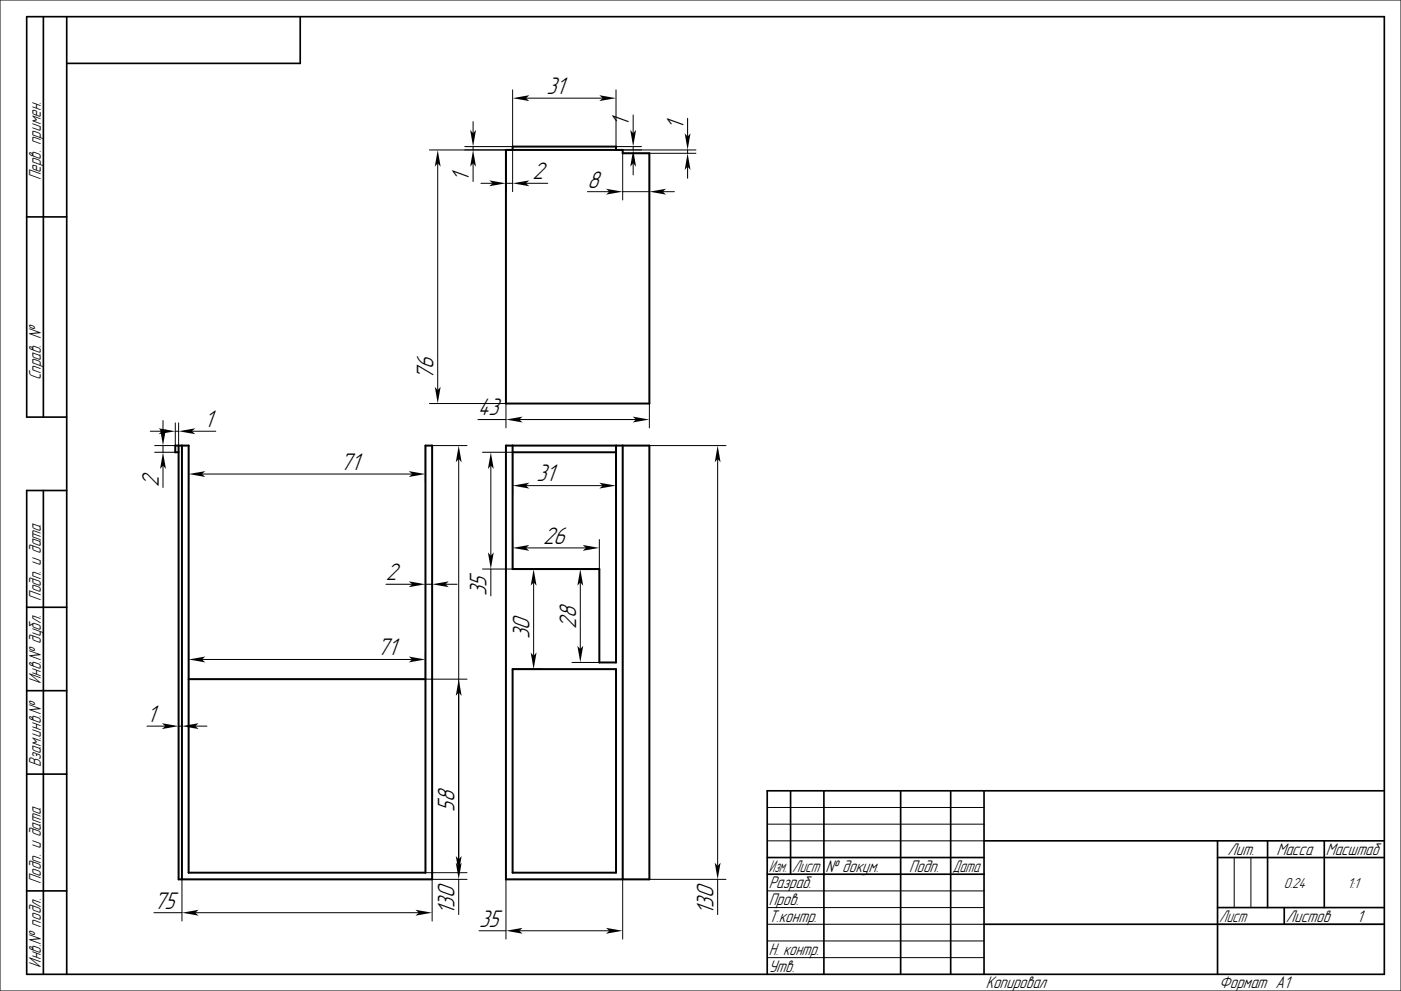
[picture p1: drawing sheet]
<svg xmlns="http://www.w3.org/2000/svg" width="420mm" height="297mm" viewBox="0 0 420 297" stroke-linecap="round" stroke-linejoin="round" font-family="sans-serif">
<g fill="none" stroke="#000" stroke-width=".3">
<path d="M0 0h420v297h-420zM141.8 36.4v3.5M153.7 26.9v17h-14.4M157.7 29.4h23M184.7 26.9v17h7.6M189.8 34.5v5.4M206.1 35.5v5.4M128.7 44.9h25v12.5M131.2 48.9v68M141.8 43.9v1M141.8 48.9v5.5M144.2 54.9h3.5"/>
<path d="M151.7 44.9v12.5M151.7 54.9h2M157.7 54.9h6.5M176.1 57.4h6.6M184.7 44.9h23.9M186.7 57.4h8M189.8 43.9v1M189.8 48.9v3.5M194.7 45.9v14M198.7 57.4h3.5M206.1 44.9v1M206.1 49.9v3.5"/>
<path d="M208.6 45.9h-21.9v14M45 129.2h3.5M46.4 135.5h6.1M48.9 126v3.5M48.9 133.5v2M48.9 139.5v6.6M52.5 126.7v6.8h-6.1M52.5 129.2h1M53.5 126.7v6.8M56.5 133.5v11.1M57.5 129.2h7.2M127.5 133.5v11.1"/>
<path d="M128.7 120.9h23v7.3M129.5 133.5h10.5M137.5 137.5v122M143.3 125.7h8.4M144.6 135.5h9.1v12.5M147.1 139.5v27M155.7 125.7h35M184.7 135.5v12.5M194.7 133.5h22.9M194.7 120.9v7.3M215.1 137.5v122M60.5 142.1h63"/>
<path d="M157.7 145.5h23M115.7 175.1h7.8M127.5 175.1h2M133.5 175.1h3.5M144.6 170.5h17.9M147.1 170.5v8.1M153.7 161.7v8.8M157.7 164.2h18M160 174.5v22M174 174.5v20M179.7 161.7v8.8h-8.2M56.5 195.1v8.4"/>
<path d="M60.5 197.6h63M127.5 195.1v8.4h12.5M171.5 198.5h8.2M44.1 217.6h5.4M53.5 217.6h1M58.5 217.6h3.5M153.7 200.5h8.8M230 252h65M230 242h65M230 247h65M370 257v15M375 257v15"/>
<path d="M46.1 273.5h8.4M54.5 263.5v12.5M58.5 273.5h67M127.5 261.5h12.5M137.5 263.5v10.6M140 263.5h-10.5v12.5M143.6 279h8.1M151.7 263.5v18M155.7 279h27M186.7 263.5v18M194.7 263.5h22.9M215.1 263.5v10.6"/>
<path d="M230 277h65M230 267h65M230 272h65M365 277h50M230 282h65M230 287h65"/>
</g>
<g fill="none" stroke="#000" stroke-width=".5">
<path d="M13 5v120M20 5v287M90 5v14h-70M8 65h12M20 125h-12v-120h407v287h-407v-145h12M13 147v145M8 182h12M8 207h12M8 232h12M237 237v25M247 237v55M270 237v55"/>
<path d="M285 237v55M295 237v55M415 237h-185v55M230 257h65M295 252h120M365 257h50M365 252v40M380 252v20M397 252v20M8 267h12M230 262h65M295 277h120"/>
<path d="M365 272h50M385 272v5"/>
</g>
<path d="M151.7 44.9h35v1h8v75h-43zM153.7 44.9v-1h31v1M53.5 133.5v130h76v-130h-2v128h-71v-128h-4v2h1M54.5 133.5v130M151.7 133.5h43v130h-43zM153.7 133.5v37h26v28h5v-65M153.7 135.5h31M186.7 133.5v130M56.5 203.5h71M153.7 200.5h31v61h-31z" fill="none" stroke="#000" stroke-width=".6"/>
<g fill="#000">
<path d="M140.9 38.9l.9 1 .9-1-.9 5z" fill-rule="evenodd"/>
<path d="M153.7 29.4l5-.9-1 .9 1 .9z" fill-rule="evenodd"/>
<path d="M179.7 28.5l5 .9-5 .9 1-.9z" fill-rule="evenodd"/>
<path d="M188.9 38.9l.9 1 .9-1-.9 5z" fill-rule="evenodd"/>
<path d="M205.3 39.9l.8 1 .9-1-.9 5z" fill-rule="evenodd"/>
<path d="M131.2 44.9l.9 5-.9-1-.9 1z" fill-rule="evenodd"/>
<path d="M141.8 44.9l.9 5-.9-1-.9 1z" fill-rule="evenodd"/>
<path d="M146.7 54.1l5 .8-5 .9 1-.9z" fill-rule="evenodd"/>
<path d="M153.7 54.9l5-.8-1 .8 1 .9z" fill-rule="evenodd"/>
<path d="M181.7 56.6l5 .8-5 .9 1-.9z" fill-rule="evenodd"/>
<path d="M189.8 44.9l.9 5-.9-1-.9 1z" fill-rule="evenodd"/>
<path d="M194.7 57.4l5-.8-1 .8 1 .9z" fill-rule="evenodd"/>
<path d="M206.1 45.9l.9 5-.9-1-.8 1z" fill-rule="evenodd"/>
<path d="M130.3 115.9l.9 1 .9-1-.9 5z" fill-rule="evenodd"/>
<path d="M47.5 128.4l5 .8-5 .9 1-.9z" fill-rule="evenodd"/>
<path d="M48 128.5l.9 1 .8-1-.8 5z" fill-rule="evenodd"/>
<path d="M53.5 129.2l5-.8-1 .8 1 .9z" fill-rule="evenodd"/>
<path d="M137.5 133.5l.9 5-.9-1-.9 1z" fill-rule="evenodd"/>
<path d="M151.7 125.7l5-.8-1 .8 1 .9z" fill-rule="evenodd"/>
<path d="M189.7 124.9l5 .8-5 .9 1-.9z" fill-rule="evenodd"/>
<path d="M215.1 133.5l.9 5-.9-1-.8 1z" fill-rule="evenodd"/>
<path d="M48.9 135.5l.8 5-.8-1-.9 1z" fill-rule="evenodd"/>
<path d="M56.5 142.1l5-.9-1 .9 1 .8z" fill-rule="evenodd"/>
<path d="M122.5 141.2l5 .9-5 .8 1-.8z" fill-rule="evenodd"/>
<path d="M147.1 135.5l.9 5-.9-1-.8 1z" fill-rule="evenodd"/>
<path d="M153.7 145.5l5-.8-1 .8 1 .9z" fill-rule="evenodd"/>
<path d="M179.7 144.7l5 .8-5 .9 1-.9z" fill-rule="evenodd"/>
<path d="M122.5 174.2l5 .9-5 .9 1-.9z" fill-rule="evenodd"/>
<path d="M129.5 175.1l5-.9-1 .9 1 .9z" fill-rule="evenodd"/>
<path d="M146.3 165.5l.8 1 .9-1-.9 5z" fill-rule="evenodd"/>
<path d="M153.7 164.2l5-.9-1 .9 1 .9z" fill-rule="evenodd"/>
<path d="M160 170.5l.9 5-.9-1-.9 1z" fill-rule="evenodd"/>
<path d="M174.7 163.3l5 .9-5 .9 1-.9z" fill-rule="evenodd"/>
<path d="M174 170.5l.8 5-.8-1-.9 1z" fill-rule="evenodd"/>
<path d="M56.5 197.6l5-.8-1 .8 1 .9z" fill-rule="evenodd"/>
<path d="M122.5 196.8l5 .8-5 .9 1-.9z" fill-rule="evenodd"/>
<path d="M159.1 195.5l.9 1 .9-1-.9 5z" fill-rule="evenodd"/>
<path d="M173.1 193.5l.9 1 .8-1-.8 5z" fill-rule="evenodd"/>
<path d="M48.5 216.7l5 .9-5 .9 1-.9z" fill-rule="evenodd"/>
<path d="M54.5 217.6l5-.9-1 .9 1 .9z" fill-rule="evenodd"/>
<path d="M137.5 203.5l.9 5-.9-1-.9 1z" fill-rule="evenodd"/>
<path d="M136.6 258.5l.9 1 .9-1-.9 5z" fill-rule="evenodd"/>
<path d="M136.6 256.5l.9 1 .9-1-.9 5z" fill-rule="evenodd"/>
<path d="M214.3 258.5l.8 1 .9-1-.9 5z" fill-rule="evenodd"/>
<path d="M54.5 273.5l5-.8-1 .8 1 .9z" fill-rule="evenodd"/>
<path d="M124.5 272.7l5 .8-5 .9 1-.9z" fill-rule="evenodd"/>
<path d="M151.7 279l5-.9-1 .9 1 .8z" fill-rule="evenodd"/>
<path d="M181.7 278.1l5 .9-5 .8 1-.8z" fill-rule="evenodd"/>
</g>
<g font-size="6.7">
<text x="163.8" y="28.2">31</text>
<text x="188.6" y="37.9" transform="rotate(-90 188.6 37.9)">1</text>
<text x="204.9" y="38.9" transform="rotate(-90 204.9 38.9)">1</text>
<text x="159.7" y="53.7">2</text>
<text x="140.6" y="54.4" transform="rotate(-90 140.6 54.4)">1</text>
<text x="176.1" y="56.2">8</text>
<text x="130" y="113.8" transform="rotate(-90 130 113.8)">76</text>
<text x="143.3" y="124.5">43</text>
<text x="61.2" y="128">1</text>
<text x="102" y="140.8">71</text>
<text x="47.6" y="146.1" transform="rotate(-90 47.6 146.1)">2</text>
<text x="160.8" y="144.3">31</text>
<text x="162.8" y="163">26</text>
<text x="115.7" y="173.9">2</text>
<text x="145.9" y="178.6" transform="rotate(-90 145.9 178.6)">35</text>
<text x="158.7" y="191.5" transform="rotate(-90 158.7 191.5)">30</text>
<text x="172.7" y="188.4" transform="rotate(-90 172.7 188.4)">28</text>
<text x="113.1" y="196.4">71</text>
<text x="44.1" y="216.4">1</text>
<text x="136.3" y="243.3" transform="rotate(-90 136.3 243.3)">58</text>
<text x="46.1" y="272.3">75</text>
<text x="136.3" y="274.1" transform="rotate(-90 136.3 274.1)">130</text>
<text x="213.9" y="274.1" transform="rotate(-90 213.9 274.1)">130</text>
<text x="143.6" y="277.7">35</text>
</g>
<g font-size="4.7">
<text x="12.2" y="54" transform="rotate(-90 12.2 54)">Перв. примен.</text>
<text x="12.2" y="114" transform="rotate(-90 12.2 114)">Справ. №</text>
<text x="12.2" y="180" transform="rotate(-90 12.2 180)">Подп. и дата</text>
<text x="12.2" y="205" transform="rotate(-90 12.2 205)">Инв.№ дубл.</text>
<text x="12.2" y="230" transform="rotate(-90 12.2 230)">Взам.инв.№</text>
<text x="368" y="256.2">Лит.</text>
<text x="382.7" y="256.2">Масса</text>
<text x="397.5" y="256.2">Масштаб</text>
<text x="230.5" y="261.3">Изм.</text>
<text x="237.5" y="261.3">Лист</text>
<text x="247.5" y="261.3">№ докум.</text>
<text x="272.5" y="261.3">Подп.</text>
<text x="285.5" y="261.3">Дата</text>
<text x="12.2" y="265" transform="rotate(-90 12.2 265)">Подп. и дата</text>
<text x="230.5" y="266.3">Разраб.</text>
<text x="230.5" y="271.3">Пров.</text>
<text x="230.5" y="276.3">Т.контр.</text>
<text x="365.5" y="276.2">Лист</text>
<text x="385.5" y="276.2">Листов</text>
<text x="406.8" y="276.3">1</text>
<text x="230.5" y="286.3">Н. контр.</text>
<text x="12.2" y="290" transform="rotate(-90 12.2 290)">Инв.№ подл.</text>
<text x="230.5" y="291.3">Утв.</text>
<text x="295.5" y="296.3">Копировал</text>
<text x="365.5" y="296.3">Формат A1</text>
</g>
<g font-size="4">
<text x="384.9" y="266">0.24</text>
<text x="404" y="266">1:1</text>
</g>
</svg>
